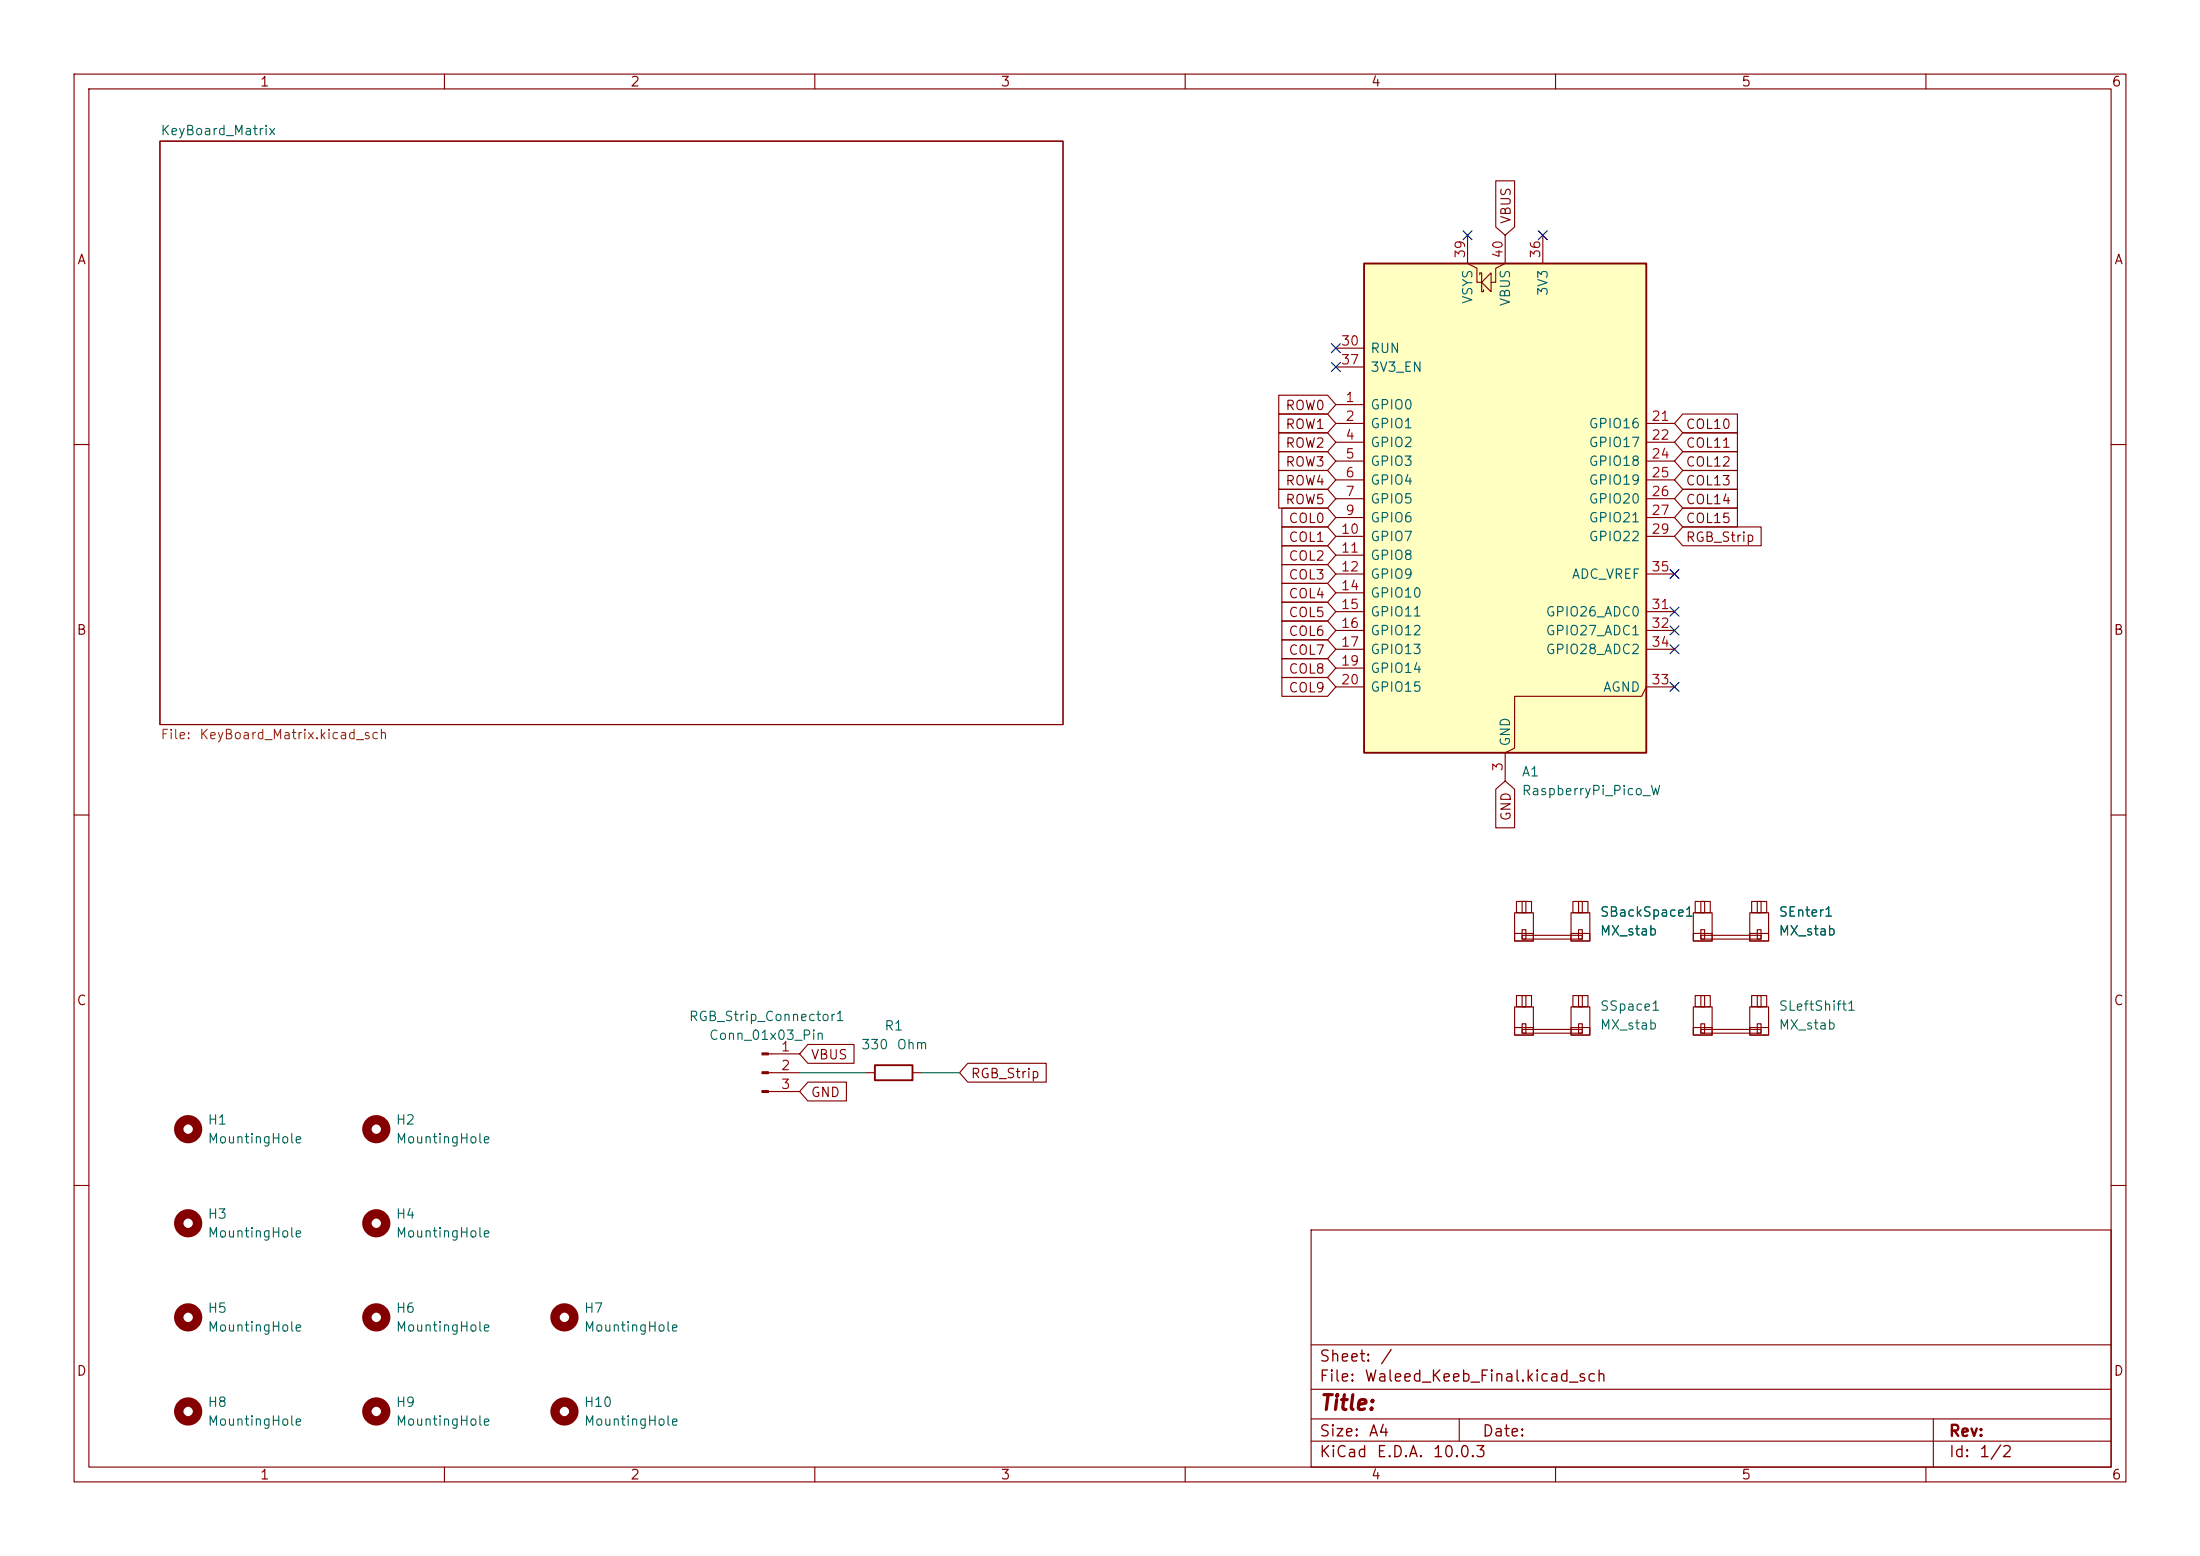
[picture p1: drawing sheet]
<svg xmlns="http://www.w3.org/2000/svg" width="297mm" height="210mm" viewBox="0 0 297 210" stroke-linecap="round" stroke-linejoin="round" font-family="sans-serif">
<g fill="none" stroke="#840000" stroke-width=".15">
<path d="M10 10h277v190h-277zM12 12h273v186h-273zM21.6 19.1h121.9v78.7h-121.9zM60 10v2M110 10v2M160 10v2M210 10v2M260 10v2M10 60h2M285 60h2M10 110h2M285 110h2"/>
<path d="M228.6 123.2h2.5v3.8h-2.5zM228.6 126h2.5v1h-2.5zM228.6 135.9h2.5v3.8h-2.5zM228.6 138.7h2.5v1h-2.5zM228.9 121.7h2v1.5h-2zM228.9 134.4h2v1.5h-2zM229.6 121.7h.5v1.5h-.5zM229.6 126.2h8.1v.5h-8.1zM229.6 125.5h.5v1.2h-.5zM229.6 134.4h.5v1.5h-.5zM229.6 138.9h8.1v.5h-8.1zM229.6 138.2h.5v1.2h-.5z"/>
<path d="M236.2 123.2h2.6v3.8h-2.6zM236.2 126h2.6v1h-2.6zM236.2 135.9h2.6v3.8h-2.6zM236.2 138.7h2.6v1h-2.6zM236.5 121.7h2v1.5h-2zM236.5 134.4h2v1.5h-2zM237.2 121.7h.5v1.5h-.5zM237.2 125.5h.5v1.2h-.5zM237.2 134.4h.5v1.5h-.5zM237.2 138.2h.5v1.2h-.5zM103.7 144.8h4.2M103.7 142.2h4.2"/>
<path d="M103.7 147.3h4.2M116.8 144.8h1.3M123.2 144.8h1.3M10 160h2M177 166h108v32h-108zM285 160h2M60 198v2M110 198v2M160 198v2M177 194.5h108M177 191.5h108M177 187.5h108"/>
<path d="M177 181.5h108M197 191.5v3M210 198v2M260 198v2M261 191.5v6.5"/>
</g>
<g fill="none" stroke="#840000" stroke-width="1.3">
<circle cx="25.4" cy="152.4" r="1.27"/>
<circle cx="25.4" cy="165.1" r="1.27"/>
<circle cx="25.4" cy="177.8" r="1.27"/>
<circle cx="50.8" cy="165.1" r="1.27"/>
<circle cx="25.4" cy="190.5" r="1.27"/>
</g>
<path d="M118.1 143.8h5.1v2h-5.1z" fill="none" stroke="#840000" stroke-width=".25"/>
<g fill="#840000" stroke="#840000" stroke-width=".15">
<path d="M102.9 142.1h.8v.3h-.8z"/>
<path d="M102.9 144.7h.8v.2h-.8z"/>
<path d="M102.9 147.2h.8v.2h-.8z"/>
</g>
<path d="M184.1 35.6h38.1v66h-38.1z" fill="#ffffc2"/>
<path d="M184.1 35.6h38.1v66h-38.1z" fill="none" stroke="#840000" stroke-width=".25"/>
<g fill="none" stroke="#840000" stroke-width=".15">
<path d="M198.1 31.8v3.8l1.3 .6v1.9h.6M199.8 37.1v-.3h.2v2.6h.3v-.3M201.3 36.8v2.6l-1.3-1.3zM201.9 24.4h2.6v6.2l-1.3 1.2-1.3-1.2zM203.2 31.8v3.8l-1.3 .6v1.9h-.6M208.3 31.8v3.8M172.6 55.9h6.6l1.1 1.3-1.1 1.2h-6.6zM172.6 53.3h6.6l1.1 1.3-1.1 1.3h-6.6zM172.6 58.4h6.6l1.1 1.3-1.1 1.3h-6.6zM180.3 54.6h3.8M180.3 57.2h3.8M180.3 59.7h3.8"/>
<path d="M180.3 47h3.8M180.3 49.5h3.8M222.2 57.2h3.9M222.2 59.7h3.9M227.2 55.9h7.4v2.5h-7.4l-1.1-1.2zM227.2 58.4h7.4v2.6h-7.4l-1.1-1.3zM172.6 61h6.6l1.1 1.2-1.1 1.3h-6.6zM172.6 63.5h6.6l1.1 1.3-1.1 1.2h-6.6zM172.6 66h6.6l1.1 1.3-1.1 1.3h-6.6zM173.1 68.6h6.1l1.1 1.3-1.1 1.2h-6.1zM173.1 73.7h6.1l1.1 1.2-1.1 1.3h-6.1zM173.1 71.1h6.1l1.1 1.3-1.1 1.3h-6.1z"/>
<path d="M173.1 76.2h6.1l1.1 1.3-1.1 1.2h-6.1zM173.1 78.7h6.1l1.1 1.3-1.1 1.3h-6.1zM180.3 62.2h3.8M180.3 64.8h3.8M180.3 67.3h3.8M180.3 69.9h3.8M180.3 72.4h3.8M180.3 74.9h3.8M180.3 77.5h3.8M222.2 62.2h3.9M222.2 64.8h3.9M222.2 67.3h3.9"/>
<path d="M222.2 69.9h3.9M222.2 72.4h3.9M222.2 77.5h3.9M227.2 61h7.4v2.5h-7.4l-1.1-1.3zM227.2 68.6h7.4v2.5h-7.4l-1.1-1.2zM227.2 71.1h10.6v2.6h-10.6l-1.1-1.3zM227.2 66h7.4v2.6h-7.4l-1.1-1.3zM227.2 63.5h7.4v2.5h-7.4l-1.1-1.2zM173.1 91.4h6.1l1.1 1.3-1.1 1.3h-6.1zM173.1 83.8h6.1l1.1 1.3-1.1 1.3h-6.1zM173.1 81.3h6.1l1.1 1.3-1.1 1.2h-6.1zM173.1 88.9h6.1l1.1 1.3-1.1 1.2h-6.1z"/>
<path d="M173.1 86.4h6.1l1.1 1.2-1.1 1.3h-6.1zM180.3 80h3.8M180.3 82.6h3.8M180.3 85.1h3.8M180.3 87.6h3.8M180.3 90.2h3.8M180.3 92.7h3.8M222.2 82.6h3.9M222.2 85.1h3.9M222.2 87.6h3.9M226.1 92.7h-3.9l-.6 1.3h-17.1v7l-1.3 .6v3.8M201.9 106.5l1.3-1.1 1.3 1.1v5.2h-2.6z"/>
<path d="M204.5 135.9h2.5v3.8h-2.5zM204.5 138.7h2.5v1h-2.5zM204.5 123.2h2.5v3.8h-2.5zM204.5 126h2.5v1h-2.5zM204.7 134.4h2.1v1.5h-2.1zM204.7 121.7h2.1v1.5h-2.1zM205.5 134.4h.5v1.5h-.5zM205.5 138.9h8.1v.5h-8.1zM205.5 138.2h.5v1.2h-.5zM205.5 121.7h.5v1.5h-.5zM205.5 126.2h8.1v.5h-8.1zM205.5 125.5h.5v1.2h-.5z"/>
<path d="M212.1 135.9h2.5v3.8h-2.5zM212.1 138.7h2.5v1h-2.5zM212.1 123.2h2.5v3.8h-2.5zM212.1 126h2.5v1h-2.5zM212.3 134.4h2.1v1.5h-2.1zM212.3 121.7h2.1v1.5h-2.1zM213.1 134.4h.5v1.5h-.5zM213.1 138.2h.5v1.2h-.5zM213.1 121.7h.5v1.5h-.5zM213.1 125.5h.5v1.2h-.5zM109.1 141h6.2v2.5h-6.2l-1.2-1.3zM109.1 146h5.2v2.6h-5.2l-1.2-1.3z"/>
<path d="M130.7 143.5h10.5v2.6h-10.5l-1.2-1.3z"/>
</g>
<g fill="none" stroke="#840000" stroke-width="1.3">
<circle cx="50.8" cy="152.4" r="1.27"/>
<circle cx="50.8" cy="177.8" r="1.27"/>
<circle cx="76.2" cy="177.8" r="1.27"/>
<circle cx="50.8" cy="190.5" r="1.27"/>
<circle cx="76.2" cy="190.5" r="1.27"/>
</g>
<path d="M107.9 144.8h8.9M124.5 144.8h5" fill="none" stroke="#009600" stroke-width=".15"/>
<g fill="none" stroke="#000084" stroke-width=".15">
<path d="M197.5 31.1l1.2 1.3M198.7 31.1l-1.2 1.3M207.7 31.1l1.2 1.3M208.9 31.1l-1.2 1.3M179.7 46.4l1.2 1.2M179.7 48.9l1.2 1.2M180.9 46.4l-1.2 1.2M180.9 48.9l-1.2 1.2M225.5 76.9l1.2 1.2M226.7 76.9l-1.2 1.2M225.5 92.1l1.2 1.2M225.5 84.5l1.2 1.2"/>
<path d="M225.5 81.9l1.2 1.3M225.5 87l1.2 1.2M226.7 92.1l-1.2 1.2M226.7 84.5l-1.2 1.2M226.7 81.9l-1.2 1.3M226.7 87l-1.2 1.2"/>
</g>
<text font-size="2" fill="#840000" x="178" y="190.8">Title:</text>
<g font-size="1.5" fill="#840000">
<text x="178" y="184.2">Sheet:</text>
<text x="186.2" y="184.2">/</text>
<text x="178" y="186.9">File:</text>
<text x="184.1" y="186.9">Waleed_Keeb_Final.kicad_sch</text>
<text x="178" y="197.1">KiCad</text>
<text x="178" y="194.3">Size:</text>
<text x="184.7" y="194.3">A4</text>
<text x="185.7" y="197.1">E.D.A.</text>
<text x="193.3" y="197.1">10.0.3</text>
<text x="200" y="194.3">Date:</text>
<text x="263" y="194.3">Rev:</text>
<text x="263" y="197.1">Id:</text>
<text x="267.1" y="197.1">1/2</text>
</g>
<g font-size="1.3" fill="#840000">
<text x="35" y="12">1</text>
<text x="85" y="12">2</text>
<text x="135" y="12">3</text>
<text x="185" y="12">4</text>
<text x="235" y="12">5</text>
<text x="285" y="12">6</text>
<text x="10.3" y="36">A</text>
<text x="204.3" y="30.3" transform="rotate(-90 204.3 30.3)">VBUS</text>
<text x="285.3" y="36">A</text>
<text x="173.4" y="58.2">ROW1</text>
<text x="173.4" y="55.7">ROW0</text>
<text x="227.5" y="58.2">COL10</text>
<text x="173.4" y="63.3">ROW3</text>
<text x="173.4" y="65.8">ROW4</text>
<text x="173.4" y="60.8">ROW2</text>
<text x="227.5" y="63.3">COL12</text>
<text x="227.5" y="60.8">COL11</text>
<text x="227.5" y="65.8">COL13</text>
<text x="173.4" y="68.4">ROW5</text>
<text x="173.9" y="70.9">COL0</text>
<text x="227.5" y="70.9">COL15</text>
<text x="227.5" y="68.4">COL14</text>
<text x="173.9" y="76">COL2</text>
<text x="173.9" y="73.5">COL1</text>
<text x="227.5" y="73.5">RGB_Strip</text>
<text x="173.9" y="78.5">COL3</text>
<text x="173.9" y="83.6">COL5</text>
<text x="173.9" y="81.1">COL4</text>
<text x="10.3" y="86">B</text>
<text x="173.9" y="86.2">COL6</text>
<text x="173.9" y="88.7">COL7</text>
<text x="285.3" y="86">B</text>
<text x="173.9" y="93.8">COL9</text>
<text x="173.9" y="91.2">COL8</text>
<text x="204.3" y="110.9" transform="rotate(-90 204.3 110.9)">GND</text>
<text x="10.3" y="136">C</text>
<text x="285.3" y="136">C</text>
<text x="109.4" y="143.3">VBUS</text>
<text x="109.4" y="148.4">GND</text>
<text x="131" y="145.8">RGB_Strip</text>
<text x="10.3" y="186">D</text>
<text x="285.3" y="186">D</text>
<text x="35" y="200">1</text>
<text x="85" y="200">2</text>
<text x="135" y="200">3</text>
<text x="185" y="200">4</text>
<text x="235" y="200">5</text>
<text x="285" y="200">6</text>
</g>
<g font-size="1.3" fill="#006464">
<text x="21.6" y="18.6">KeyBoard_Matrix</text>
<text x="199.1" y="41.1" transform="rotate(-90 199.1 41.1)">VSYS</text>
<text x="204.2" y="41.4" transform="rotate(-90 204.2 41.4)">VBUS</text>
<text x="209.3" y="40" transform="rotate(-90 209.3 40)">3V3</text>
<text x="184.9" y="48">RUN</text>
<text x="184.9" y="50.5">3V3_EN</text>
<text x="184.9" y="55.6">GPIO0</text>
<text x="184.9" y="58.1">GPIO1</text>
<text x="214.4" y="58.1">GPIO16</text>
<text x="184.9" y="60.7">GPIO2</text>
<text x="184.9" y="63.2">GPIO3</text>
<text x="184.9" y="65.7">GPIO4</text>
<text x="214.4" y="60.7">GPIO17</text>
<text x="214.4" y="63.2">GPIO18</text>
<text x="214.4" y="65.7">GPIO19</text>
<text x="184.9" y="68.3">GPIO5</text>
<text x="184.9" y="70.8">GPIO6</text>
<text x="214.4" y="68.3">GPIO20</text>
<text x="214.4" y="70.8">GPIO21</text>
<text x="184.9" y="73.4">GPIO7</text>
<text x="184.9" y="75.9">GPIO8</text>
<text x="214.4" y="73.4">GPIO22</text>
<text x="184.9" y="78.4">GPIO9</text>
<text x="184.9" y="81">GPIO10</text>
<text x="184.9" y="83.5">GPIO11</text>
<text x="208.6" y="83.5">GPIO26_ADC0</text>
<text x="212.1" y="78.4">ADC_VREF</text>
<text x="184.9" y="86.1">GPIO12</text>
<text x="184.9" y="88.6">GPIO13</text>
<text x="208.6" y="86.1">GPIO27_ADC1</text>
<text x="208.6" y="88.6">GPIO28_ADC2</text>
<text x="184.9" y="91.1">GPIO14</text>
<text x="184.9" y="93.7">GPIO15</text>
<text x="216.3" y="93.7">AGND</text>
<text x="204.2" y="100.8" transform="rotate(-90 204.2 100.8)">GND</text>
<text x="205.4" y="105.1">A1</text>
<text x="205.4" y="107.7">RaspberryPi_Pico_W</text>
<text x="215.9" y="124">SBackSpace1</text>
<text x="240" y="124">SEnter1</text>
<text x="215.9" y="126.6">MX_stab</text>
<text x="240" y="126.6">MX_stab</text>
<text x="215.9" y="136.7">SSpace1</text>
<text x="240" y="136.7">SLeftShift1</text>
<text x="92.9" y="138.1">RGB_Strip_Connector1</text>
<text x="95.6" y="140.7">Conn_01x03_Pin</text>
<text x="116.2" y="141.9">330</text>
<text x="119.3" y="139.4">R1</text>
<text x="121" y="141.9">Ohm</text>
<text x="215.9" y="139.3">MX_stab</text>
<text x="240" y="139.3">MX_stab</text>
<text x="27.9" y="152.1">H1</text>
<text x="27.9" y="154.6">MountingHole</text>
<text x="53.3" y="152.1">H2</text>
<text x="53.3" y="154.6">MountingHole</text>
<text x="27.9" y="164.8">H3</text>
<text x="27.9" y="167.3">MountingHole</text>
<text x="53.3" y="164.8">H4</text>
<text x="53.3" y="167.3">MountingHole</text>
<text x="27.9" y="177.5">H5</text>
<text x="53.3" y="177.5">H6</text>
<text x="78.7" y="177.5">H7</text>
<text x="27.9" y="180">MountingHole</text>
<text x="53.3" y="180">MountingHole</text>
<text x="78.7" y="180">MountingHole</text>
<text x="27.9" y="190.2">H8</text>
<text x="53.3" y="190.2">H9</text>
<text x="78.7" y="190.2">H10</text>
<text x="27.9" y="192.7">MountingHole</text>
<text x="53.3" y="192.7">MountingHole</text>
<text x="78.7" y="192.7">MountingHole</text>
</g>
<g font-size="1.3" fill="#a90000">
<text x="198.1" y="35" transform="rotate(-90 198.1 35)">39</text>
<text x="203.2" y="35" transform="rotate(-90 203.2 35)">40</text>
<text x="208.3" y="35" transform="rotate(-90 208.3 35)">36</text>
<text x="180.9" y="47">30</text>
<text x="180.9" y="49.5">37</text>
<text x="181.5" y="54.6">1</text>
<text x="181.5" y="57.1">2</text>
<text x="181.5" y="59.7">4</text>
<text x="222.8" y="57.1">21</text>
<text x="222.8" y="59.7">22</text>
<text x="181.5" y="62.2">5</text>
<text x="181.5" y="64.7">6</text>
<text x="222.8" y="62.2">24</text>
<text x="222.8" y="64.7">25</text>
<text x="181.5" y="67.3">7</text>
<text x="181.5" y="69.8">9</text>
<text x="222.8" y="67.3">26</text>
<text x="222.8" y="69.8">27</text>
<text x="180.9" y="72.4">10</text>
<text x="180.9" y="74.9">11</text>
<text x="180.9" y="77.4">12</text>
<text x="222.8" y="72.4">29</text>
<text x="222.8" y="77.4">35</text>
<text x="180.9" y="80">14</text>
<text x="180.9" y="82.5">15</text>
<text x="222.8" y="82.5">31</text>
<text x="180.9" y="85.1">16</text>
<text x="180.9" y="87.6">17</text>
<text x="222.8" y="85.1">32</text>
<text x="222.8" y="87.6">34</text>
<text x="180.9" y="90.1">19</text>
<text x="180.9" y="92.7">20</text>
<text x="222.8" y="92.7">33</text>
<text x="203.2" y="104.2" transform="rotate(-90 203.2 104.2)">3</text>
<text x="105.3" y="142.2">1</text>
<text x="105.3" y="144.8">2</text>
<text x="105.3" y="147.3">3</text>
</g>
<g font-size="1.3" fill="#725600">
<text x="21.6" y="100.1">File:</text>
<text x="26.8" y="100.1">KeyBoard_Matrix.kicad_sch</text>
</g>
</svg>
